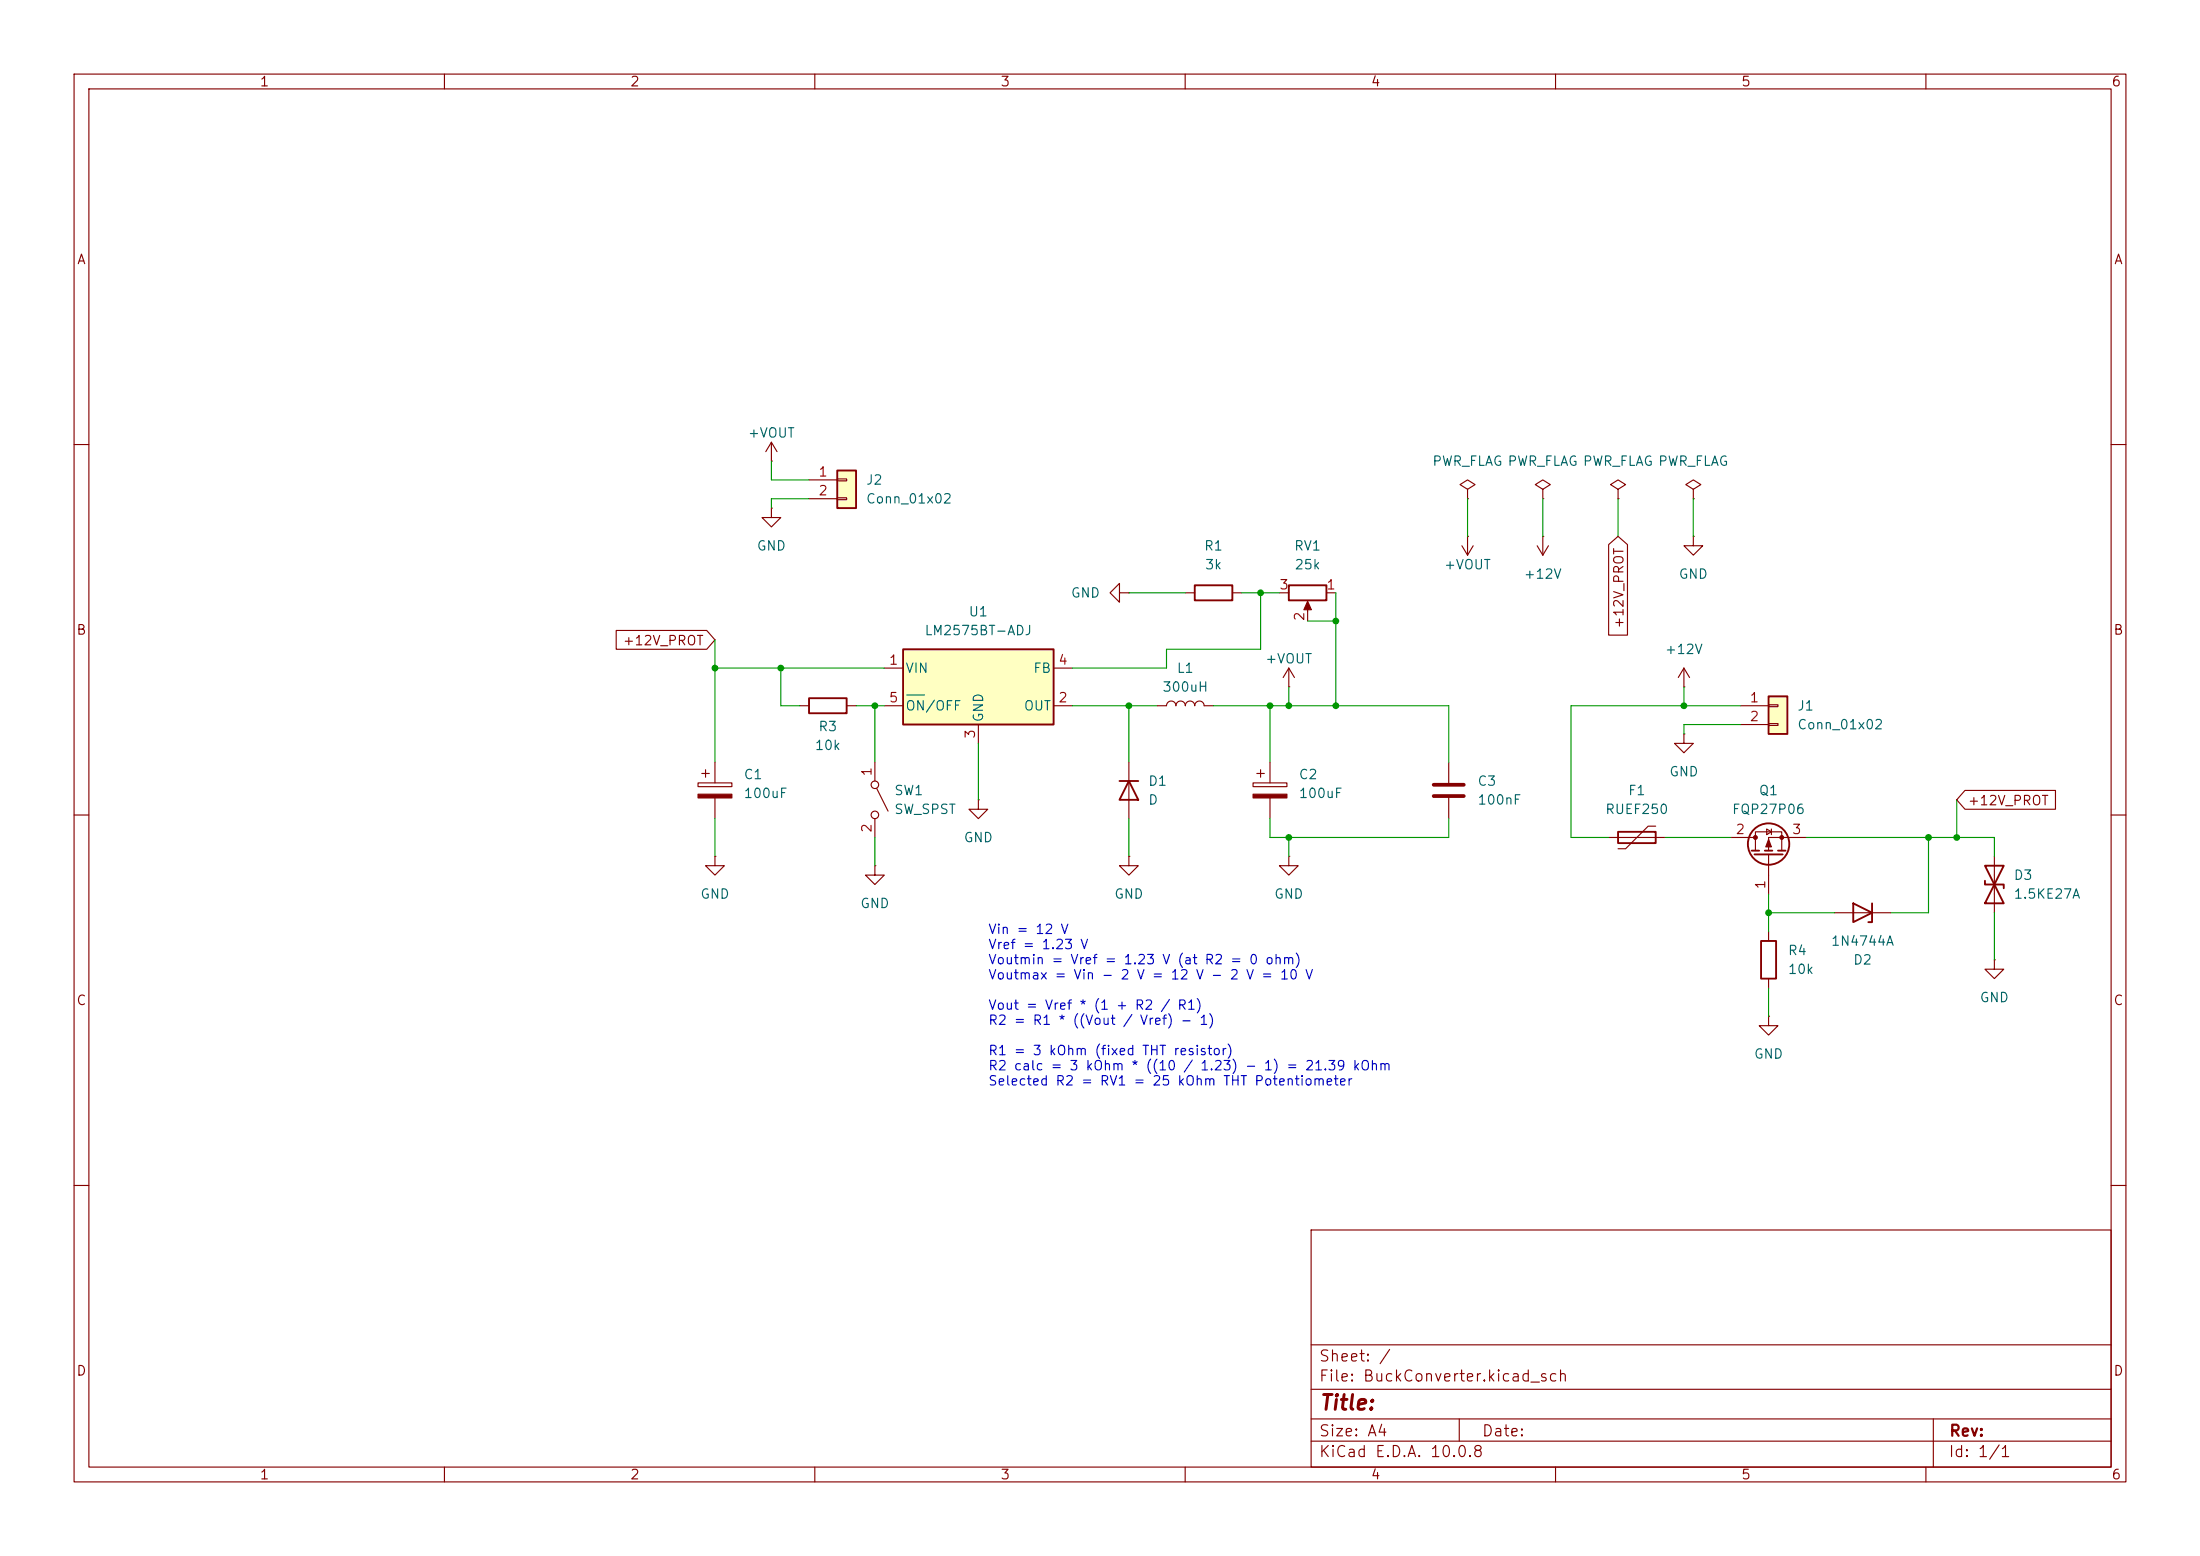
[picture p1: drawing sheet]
<svg xmlns="http://www.w3.org/2000/svg" width="297mm" height="210mm" viewBox="0 0 297 210" stroke-linecap="round" stroke-linejoin="round" font-family="sans-serif">
<g fill="none" stroke="#840000" stroke-width=".15">
<path d="M10 10h277v190h-277zM12 12h273v186h-273zM60 10v2M110 10v2M160 10v2M210 10v2M260 10v2M10 60h2M218.4 66l1.1-.6-1.1-.6-1 .6 1 .6v1.3M218.4 67.3h.1M285 60h2M160 80h1.3"/>
<path d="M166.4 80h1.2M172.7 80h1.3M176.5 81.5v2.3M179.1 80h1.2M10 110h2M132.1 108v1.2h1.2l-1.2 1.3-1.3-1.3h1.3M132.1 108h.1M285 110h2M10 160h2M177 166h108v32h-108zM285 160h2M60 198v2"/>
<path d="M110 198v2M160 198v2M177 194.5h108M177 191.5h108M177 187.5h108M177 181.5h108M197 191.5v3M210 198v2M260 198v2M261 191.5v6.5"/>
</g>
<path d="M161.3 79h5.1v2h-5.1zM174 79h5.1v2h-5.1z" fill="none" stroke="#840000" stroke-width=".25"/>
<path d="M176.5 81.2l.5 1.1h-1z" fill="#840000" stroke="#840000" stroke-width=".15"/>
<path d="M121.9 87.6h20.3v10.2h-20.3z" fill="#ffffc2"/>
<g fill="none" stroke="#840000" stroke-width=".25">
<path d="M109.2 94.2h5.1v2.1h-5.1zM121.9 87.6h20.3v10.2h-20.3zM218.4 112.3h5.1v1.5h-5.1zM236.5 114.8h1M236.9 115.3h3.8M238.3 114.8h1M240 114.8h1M268 116.8h2.5l-2.5 5.1h2.5zM268 118.9v.5h2.5v.5"/>
<circle cx="238.8" cy="113.9" r="2.79"/>
</g>
<g fill="none" stroke="#840000" stroke-width=".15">
<path d="M104.1 59.7l-.7 1.3M104.1 59.7l.8 1.3M104.1 59.7v2.5M104.1 62.2h.1M104.1 68.6v1.3h1.3l-1.3 1.2-1.2-1.2h1.2M104.1 68.6h.1M228.6 66l1-.6-1-.6-1 .6 1 .6v1.3M228.6 67.3h.1M228.6 72.4v1.3h1.3l-1.3 1.2-1.3-1.2h1.3M228.6 72.4h.1M107.9 95.3h1.3M114.3 95.3h1.3"/>
<path d="M119.4 90.2h2.5M119.4 95.3h2.5M132.1 97.8v2.5M142.2 90.2h2.6M142.2 95.3h2.6M227.3 92.7h.1M227.3 99.1v1.2h1.3l-1.3 1.3-1.2-1.3h1.2M227.3 99.1h.1M227.3 90.2l-.7 1.2M227.3 90.2l.8 1.2M227.3 90.2v2.5M94.2 105.7h4.6v.5h-4.6z"/>
<path d="M94.7 104.4h1.1M95.2 103.9v1M96.5 115.6v1.2h1.3l-1.3 1.3-1.3-1.3h1.3M96.5 115.6h.1M96.5 102.9v2.8M96.5 107.7v2.8M118.1 116.8v1.3h1.3l-1.3 1.3-1.3-1.3h1.3M118.1 116.8h.1M118.1 102.9v2.5M118.1 110.5v2.5M118.4 106.4l1.5 3.1M217.2 113h7.6"/>
<path d="M223.5 111.5h-1l-3 3.1h-1.1M233.7 113h3.3M237 114.8v-2.5h3.5v2.5M238.5 111.9l.6 .4-.6 .3zM238.8 115.3v5.4M239.1 111.9v.7M243.8 113h-5v1.8M269.2 115.6v7.6M269.2 129.5v1.3h1.3l-1.3 1.3-1.2-1.3h1.2M269.2 129.5h.1"/>
<circle cx="118.1" cy="105.9" r=".51"/>
<circle cx="118.1" cy="110" r=".51"/>
</g>
<path d="M122.4 93.8h2.4" fill="none" stroke="#006464" stroke-width=".15"/>
<g fill="#840000" stroke="#840000" stroke-width=".15">
<path d="M238.8 113.3l.3 1h-.7z"/>
<path d="M94.2 107.2h4.6v.5h-4.6z"/>
<circle cx="237" cy="113" r=".25"/>
<circle cx="240.5" cy="113" r=".25"/>
</g>
<path d="M113 63.5h2.6v5.1h-2.6z" fill="#ffffc2"/>
<path d="M113 63.5h2.6v5.1h-2.6zM151.1 105.4h2.6M152.4 105.4l1.3 2.6h-2.6zM237.7 127h2.1v5.1h-2.1zM250.2 121.9l2.5 1.3-2.5 1.3zM252.7 121.9v2.6h-.5" fill="none" stroke="#840000" stroke-width=".25"/>
<g fill="none" stroke="#840000" stroke-width=".15">
<path d="M109.2 64.8h3.8M109.2 67.3h3.8M113 64.6h1.3v.3h-1.3zM113 67.2h1.3v.2h-1.3zM197.4 73.7l.7 1.2M198.1 72.4h.1M198.1 66l1-.6-1-.6-1 .6 1 .6v1.3M198.1 67.3h.1M198.1 72.4v2.5M198.9 73.7l-.8 1.2M207.5 73.7l.8 1.2M208.3 66l1-.6-1-.6-1 .6 1 .6v1.3"/>
<path d="M208.3 67.3h.1M208.3 72.4h.1M208.3 72.4v2.5M209 73.7l-.7 1.2M151.1 80v-1.3l-1.2 1.3 1.2 1.3v-1.3h1.3M152.4 80h.1M156.2 95.3h1.3a.64 .64 0 0 1 .6-.7 .64 .64 0 0 1 .6 .7 .64 .64 0 0 1 .7-.7 .64 .64 0 0 1 .6 .7 .64 .64 0 0 1 .7-.7 .64 .64 0 0 1 .6 .7 .64 .64 0 0 1 .6-.7 .64 .64 0 0 1 .7 .7h1.2M174 92.7h.1M174 90.2l-.8 1.2M174 90.2l.8 1.2M174 90.2v2.5M152.4 115.6v1.2h1.3l-1.3 1.3-1.3-1.3h1.3"/>
<path d="M152.4 115.6h.1M152.4 102.9v7.6M169.2 105.7h4.5v.5h-4.5zM169.7 104.4h1M170.2 103.9v1M171.4 102.9v2.8M171.4 107.7v2.8M174 115.6v1.2h1.3l-1.3 1.3-1.3-1.3h1.3M174 115.6h.1M195.6 102.9v2.8M195.6 107.7v2.8M238.8 137.2v1.2h1.2l-1.2 1.3-1.3-1.3h1.3"/>
<path d="M238.8 137.2h.1M238.8 125.7v1.3M238.8 132.1v1.3M247.6 123.2h7.7"/>
</g>
<path d="M193.5 105.9h4.1M193.5 107.4h4.1" fill="none" stroke="#840000" stroke-width=".51"/>
<path d="M169.2 107.2h4.5v.5h-4.5z" fill="#840000" stroke="#840000" stroke-width=".15"/>
<path d="M238.8 94h2.5v5.1h-2.5z" fill="#ffffc2"/>
<path d="M238.8 94h2.5v5.1h-2.5z" fill="none" stroke="#840000" stroke-width=".25"/>
<path d="M217.2 73.5l1.2-1.1 1.3 1.1v12.2h-2.5zM83.2 85.1h12.2l1.1 1.3-1.1 1.2h-12.2zM234.9 95.3h3.9M234.9 97.8h3.9M238.8 95.1h1.2v.3h-1.2zM238.8 97.7h1.2v.2h-1.2zM265.3 106.7h12.2v2.5h-12.2l-1.1-1.2z" fill="none" stroke="#840000" stroke-width=".15"/>
<g fill="none" stroke="#009600" stroke-width=".15">
<path d="M104.1 62.2v2.6h5.1M109.2 67.3h-5.1v1.3M198.1 67.3v5.1M208.3 67.3v5.1M218.4 67.3v5.1M228.6 67.3v5.1M96.5 90.2h22.9M96.5 86.4v16.5M105.4 90.2v5.1h2.5M115.6 95.3h3.8M118.1 95.3v7.6M144.8 95.3h11.4"/>
<path d="M152.4 80h7.6M152.4 95.3v7.6M163.8 95.3h31.8v7.6M167.6 80h5.1M170.2 80v7.6h-12.7v2.6h-12.7M171.4 95.3v7.6M174 92.7v2.6M176.5 83.8h3.8M180.3 80v15.3M227.3 92.7v2.6M234.9 95.3h-22.8v17.7h5.1M234.9 97.8h-7.6v1.3"/>
<path d="M96.5 110.5v5.1M118.1 113v3.8M132.1 100.3v7.7M152.4 110.5v5.1M171.4 110.5v2.5h24.2v-2.5M174 113v2.6M224.8 113h8.9M243.8 113h25.4v2.6M260.3 113v10.2h-5M264.2 108v5M238.8 120.7v5M238.8 133.4v3.8"/>
<path d="M238.8 123.2h8.8M269.2 123.2v6.3"/>
</g>
<g fill="#009600">
<circle cx="174" cy="113" r=".46"/>
<circle cx="174" cy="95.3" r=".46"/>
<circle cx="152.4" cy="95.3" r=".46"/>
<circle cx="180.3" cy="95.3" r=".46"/>
<circle cx="118.1" cy="95.3" r=".46"/>
<circle cx="105.4" cy="90.2" r=".46"/>
<circle cx="96.5" cy="90.2" r=".46"/>
<circle cx="227.3" cy="95.3" r=".46"/>
<circle cx="238.8" cy="123.2" r=".46"/>
<circle cx="260.3" cy="113" r=".46"/>
<circle cx="264.2" cy="113" r=".46"/>
<circle cx="180.3" cy="83.8" r=".46"/>
<circle cx="171.4" cy="95.3" r=".46"/>
<circle cx="170.2" cy="80" r=".46"/>
</g>
<text font-size="2" fill="#840000" x="178" y="190.8">Title:</text>
<g font-size="1.5" fill="#840000">
<text x="178" y="184.1">Sheet: /</text>
<text x="178" y="186.8">File: BuckConverter.kicad_sch</text>
<text x="178" y="197">KiCad E.D.A. 10.0.8</text>
<text x="178" y="194.2">Size: A4</text>
<text x="200" y="194.2">Date:</text>
<text x="263" y="197">Id: 1/1</text>
<text x="263" y="194.2">Rev:</text>
</g>
<g font-size="1.3" fill="#840000">
<text x="35" y="12">1</text>
<text x="85" y="12">2</text>
<text x="135" y="12">3</text>
<text x="185" y="12">4</text>
<text x="235" y="12">5</text>
<text x="285" y="12">6</text>
<text x="10.3" y="36">A</text>
<text x="285.3" y="36">A</text>
<text x="10.2" y="86">B</text>
<text x="84" y="87.4">+12V_PROT</text>
<text x="219.5" y="84.9" transform="rotate(-90 219.5 84.9)">+12V_PROT</text>
<text x="285.2" y="86">B</text>
<text x="265.6" y="109">+12V_PROT</text>
<text x="10.2" y="136">C</text>
<text x="285.2" y="136">C</text>
<text x="10.2" y="186">D</text>
<text x="285.2" y="186">D</text>
<text x="35" y="200">1</text>
<text x="85" y="200">2</text>
<text x="135" y="200">3</text>
<text x="185" y="200">4</text>
<text x="235" y="200">5</text>
<text x="285" y="200">6</text>
</g>
<g font-size="1.3" fill="#006464">
<text x="100.9" y="59.4">+VOUT</text>
<text x="116.8" y="65.7">J2</text>
<text x="193.3" y="63.2">PWR_FLAG PWR_FLAG PWR_FLAG PWR_FLAG</text>
<text x="116.8" y="68.3">Conn_01x02</text>
<text x="102.1" y="74.6">GND</text>
<text x="162.5" y="74.6">R1</text>
<text x="162.6" y="77.2">3k</text>
<text x="174.6" y="74.6">RV1</text>
<text x="174.7" y="77.2">25k</text>
<text x="194.8" y="77.2">+VOUT</text>
<text x="130.7" y="83.5">U1</text>
<text x="144.5" y="81">GND</text>
<text x="205.6" y="78.4">+12V</text>
<text x="226.5" y="78.4">GND</text>
<text x="124.7" y="86.1">LM2575BT-ADJ</text>
<text x="170.7" y="89.9">+VOUT</text>
<text x="224.7" y="88.6">+12V</text>
<text x="122.1" y="91.1">VIN</text>
<text x="139.4" y="91.1">FB</text>
<text x="156.8" y="93.7">300uH</text>
<text x="158.8" y="91.1">L1</text>
<text x="109.9" y="101.5">10k</text>
<text x="110.4" y="99">R3</text>
<text x="122.1" y="96.2">ON/OFF</text>
<text x="133" y="97.6" transform="rotate(-90 133 97.6)">GND</text>
<text x="138.1" y="96.2">OUT</text>
<text x="242.6" y="96.2">J1</text>
<text x="242.6" y="98.8">Conn_01x02</text>
<text x="100.3" y="105.5">C1</text>
<text x="120.6" y="107.6">SW1</text>
<text x="154.9" y="106.4">D1</text>
<text x="175.2" y="105.5">C2</text>
<text x="199.4" y="106.4">C3</text>
<text x="219.7" y="107.6">F1</text>
<text x="225.3" y="105.1">GND</text>
<text x="237.4" y="107.6">Q1</text>
<text x="100.3" y="108">100uF</text>
<text x="120.6" y="110.2">SW_SPST</text>
<text x="130" y="114">GND</text>
<text x="154.9" y="108.9">D</text>
<text x="175.2" y="108">100uF</text>
<text x="199.4" y="108.9">100nF</text>
<text x="216.6" y="110.2">RUEF250</text>
<text x="233.7" y="110.2">FQP27P06</text>
<text x="271.8" y="119.1">D3</text>
<text x="94.5" y="121.6">GND</text>
<text x="116" y="122.9">GND</text>
<text x="150.3" y="121.6">GND</text>
<text x="171.9" y="121.6">GND</text>
<text x="271.8" y="121.6">1.5KE27A</text>
<text x="241.3" y="129.2">R4</text>
<text x="241.3" y="131.8">10k</text>
<text x="247.1" y="128">1N4744A</text>
<text x="250.1" y="130.5">D2</text>
<text x="267.2" y="135.6">GND</text>
<text x="236.7" y="143.2">GND</text>
</g>
<g font-size="1.3" fill="#a90000">
<text x="110.4" y="64.6">1</text>
<text x="110.4" y="67.2">2</text>
<text x="172.6" y="79.9">3</text>
<text x="176.4" y="83.9" transform="rotate(-90 176.4 83.9)">2</text>
<text x="179" y="79.9">1</text>
<text x="119.9" y="90">1</text>
<text x="119.9" y="95.1">5</text>
<text x="142.8" y="95.1">2</text>
<text x="142.8" y="90">4</text>
<text x="236.1" y="95.1">1</text>
<text x="131.9" y="99.8" transform="rotate(-90 131.9 99.8)">3</text>
<text x="236.1" y="97.7">2</text>
<text x="118" y="104.9" transform="rotate(-90 118 104.9)">1</text>
<text x="118" y="112.5" transform="rotate(-90 118 112.5)">2</text>
<text x="234.2" y="112.9">2</text>
<text x="241.8" y="112.9">3</text>
<text x="238.6" y="120.1" transform="rotate(-90 238.6 120.1)">1</text>
</g>
<g font-size="1.3" fill="#0000c2">
<text x="133.3" y="126.4">Vin = 12 V</text>
<text x="133.3" y="128.4">Vref = 1.23 V</text>
<text x="133.3" y="130.5">Voutmin = Vref = 1.23 V (at R2 = 0 ohm)</text>
<text x="133.3" y="132.5">Voutmax = Vin - 2 V = 12 V - 2 V = 10 V</text>
<text x="133.3" y="136.6">Vout = Vref * (1 + R2 / R1)</text>
<text x="133.3" y="138.6">R2 = R1 * ((Vout / Vref) - 1)</text>
<text x="133.3" y="142.7">R1 = 3 kOhm (fixed THT resistor)</text>
<text x="133.3" y="144.8">R2 calc = 3 kOhm * ((10 / 1.23) - 1) = 21.39 kOhm</text>
<text x="133.3" y="146.8">Selected R2 = RV1 = 25 kOhm THT Potentiometer</text>
</g>
</svg>
